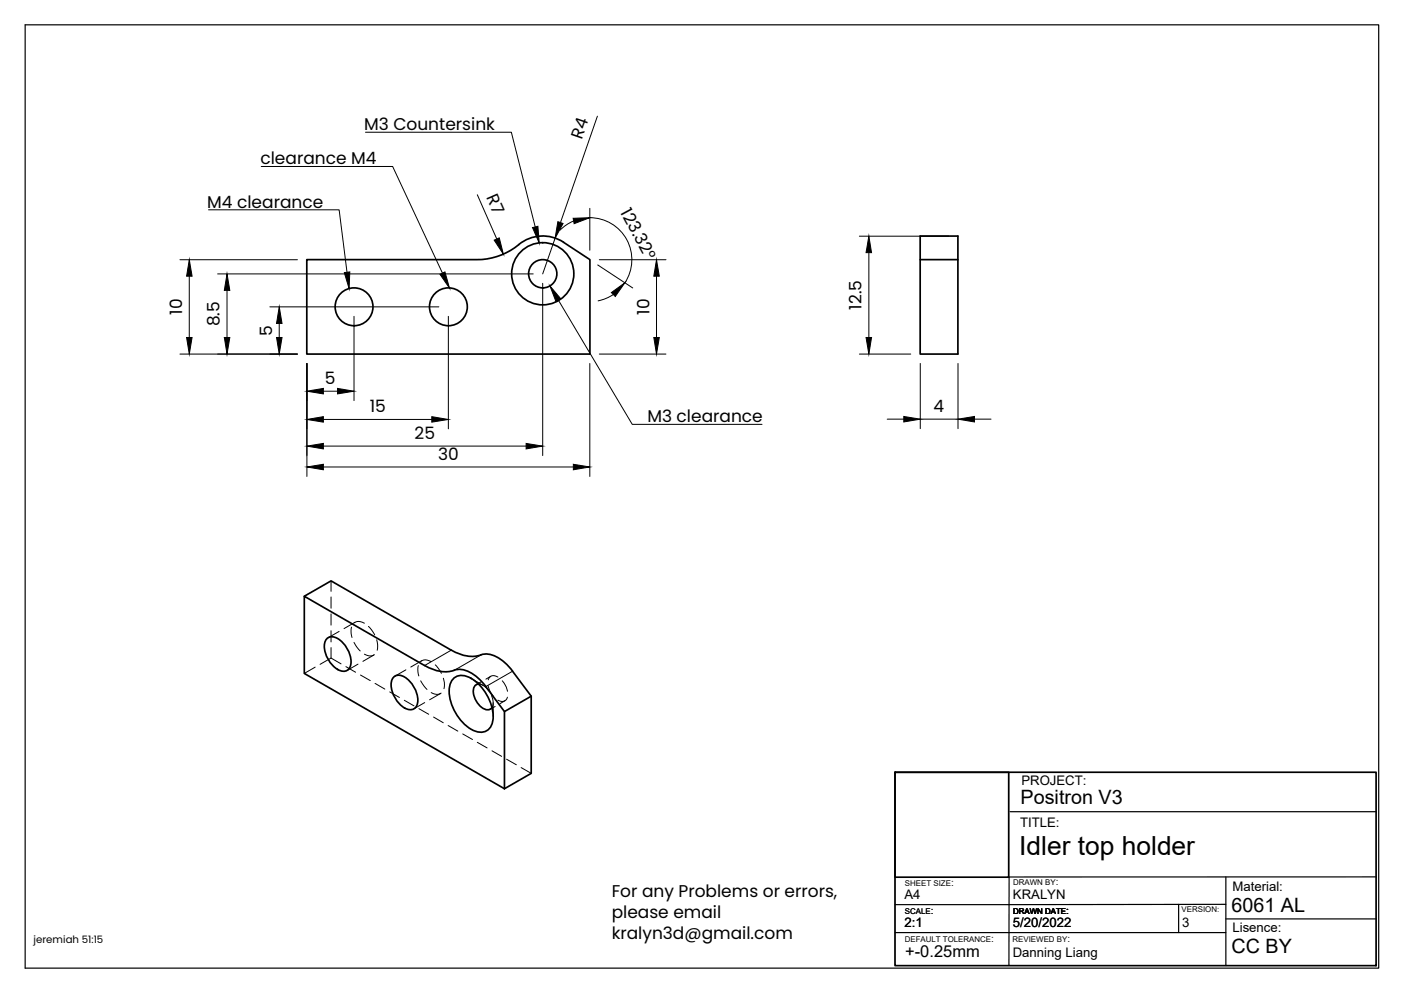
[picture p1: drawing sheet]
<svg xmlns="http://www.w3.org/2000/svg" width="297mm" height="210mm" viewBox="0 0 297 210" stroke-linecap="round" stroke-linejoin="round" font-family="sans-serif">
<!-- layer: Visible -->
<g fill="none" stroke="#000" stroke-width=".36">
<path d="M110 51.9a8 8 0 0 1 9.5-.5l5.6 3.6v20.1h-60.1v-20.1h36.1a13.8 13.8 0 0 0 8.9-3.1M195.1 55v20.1h8v-25h-8v4.9h8M64.5 126.4l5.7-3.2 25.5 14.7M69.4 135.3a2.54 2.54 0 0 1 3.3 1 5.3 5.3 0 0 1 1.4 5.3 1.67 1.67 0 0 1-2.5 .3 6 6 0 0 1-2.8-5.6zM95.7 137.8a7.5 7.5 0 0 0 6.3 1.1M102 138.8a5.3 5.3 0 0 1 5.2 1.9l1.5 1.6M83.5 143.5a2.54 2.54 0 0 1 3.4 .9 5.3 5.3 0 0 1 1.4 5.3 1.67 1.67 0 0 1-2.5 .4 6 6 0 0 1-2.8-5.6zM90 141.1l-25.5-14.7v16.4l42.5 24.4M90 141.1a7.7 7.7 0 0 0 7 .8 7.4 7.4 0 0 1 6 3.7l4 5.3v16.3M96.3 143.7a3.5 3.5 0 0 1 4.4 .6 10 10 0 0 1 3.8 8.5 2.61 2.61 0 0 1-3.8 2.2 9.8 9.8 0 0 1-5.4-9.4l.2-.8zM101.5 145a1.43 1.43 0 0 0-1.1 2 4.2 4.2 0 0 0 3 3.5l.7-.2 .2-.3M108.7 142.3l3.9 5.3-5.6 3.3"/>
<path d="M112.6 147.6v16.4l-5.6 3.2"/>
<circle cx="115.1" cy="58" r="6.6"/>
<circle cx="115.1" cy="58" r="3"/>
<circle cx="75.1" cy="65" r="4"/>
<circle cx="95.1" cy="65" r="4"/>
</g>
<!-- layer: Hidden -->
<g fill="none" stroke="#000" stroke-width=".21">
<path d="M70.2 123.2v2.2M70.2 126.6v2.4M70.2 130.1v2.4M70.2 133.7v2.4M70.2 137.3v2.2M70.2 139.5l-2.3 1.4M70.2 139.5l2.1 1.3M71.9 133.9l-2.3 1.3M74.5 133l-.1 1.3 .2 .9M75.1 136.2l1.3 1.8M75.1 132a1.88 1.88 0 0 1 2.2 .1M75.2 131.9l-2.3 1.4"/>
<path d="M77.3 138.7l1.1 .4 1-.3M78.1 132.8l1.3 1.8M79.2 138.9l-2.3 1.3M79.9 135.7l.2 .9-.1 1.3M66.8 141.4l-2.3 1.4M73.3 141.3l2.1 1.2M75.9 140.8l-2.3 1.3M76.4 143.1l2.1 1.2M79.5 144.9l2.1 1.2M82.6 146.7l2.1 1.2M85.7 148.5l2.1 1.2M86.1 142l-2.4 1.4"/>
<path d="M88.7 141.1l-.1 1.3 .2 .9M88.8 150.3l2.1 1.1M89.2 144.3l1.3 1.9M89.3 140.2l.9-.3 1.2 .4M89.4 140.1l-2.3 1.3M90 149l-2.3 1.3M91.4 146.8l1.2 .4 .9-.2M91.9 152l2.1 1.2M92.3 141l1.3 1.8M93.4 147l-2.3 1.4M94 143.8l.2 .9-.1 1.3M95 153.8l2.1 1.2"/>
<path d="M98.1 155.6l2.1 1.2M99.9 143.9l2.5 1.4M101.2 157.4l2.1 1.2M101.4 145l1 .3 1.2 1.1M102 144.6l-1.1 .6M103.5 145.4l.3 .9 .8 1.3M104.1 143.4l-1.1 .6M104.2 147.5l.4 1.5-.3 1M104.3 159.2l2.1 1.2M104.6 149v2.9M105 149.8l-1.1 .6M105.6 143.5a1.24 1.24 0 0 0-2.1 .6"/>
<path d="M106.5 144.3l.8 1.4 .3 .9M107 148.6l-1 .6M107.6 147.8a1.25 1.25 0 0 1-2 .7M107.4 161l2.1 1.2M110.5 162.7l2.1 1.3"/>
</g>
<!-- layer: Visible Narrow -->
<path d="M95.7 137.9l-5.7 3.2M102 138.9l-5.7 3.2M108.7 142.3l-5.7 3.3" fill="none" stroke="#000" stroke-width=".21"/>
<!-- layer: Border -->
<path d="M5.3 5.3h287v200h-287z" fill="none" stroke="#000" stroke-width=".25"/>
<!-- layer: TitleBlock -->
<path d="M189.8 163.7h102v41h-102zM189.8 163.7h24.1v22.3h-24.1z" fill="none" stroke="#000" stroke-width=".36"/>
<path d="M214.1 172.1h77.7M189.8 197.7h70.1M249.9 191.7v6M259.9 194.8h31.9M259.9 185.9v18.8M259.9 191.7l-70.1 .1M291.8 185.9h-77.8l-.1 18.8" fill="none" stroke="#000" stroke-width=".25"/>
<!-- layer: Dimensions -->
<g fill="none" stroke="#000" stroke-width=".21">
<path d="M126.7 24.6l-7.9 22.6M38.1 55.1h25M40.1 58.6v13M46.1 58.1h67M101.2 41.3l4.1 9.4M117.7 50.5l-2.6 7.6M121.6 46.8l-1.5 .9-1.4 1.1M125.1 44.2v8.9M125.1 46.2a8.9 8.9 0 0 1 7.4 13.7M126.7 56.2l7.5 4.9M127.1 55.1h14.1M139.2 58.6v13"/>
<path d="M182.2 50.1h18.9M184.2 53.6v18M38.1 75.1h25M48.1 61.6v10M57.2 65.1h35.8M59.2 68.6v3M65.1 77.1v23.9M75.1 67.1v17.8M95.1 67.1v23.8M115.1 60.1v36.5M125.1 77.1v23.9M127.1 75.1h14.1"/>
<path d="M130 62.4l-1.5 .9-1.7 .5M182.2 75.1h10.9M195.1 77.1v13.8M203.1 77.1v13.8M68.6 99h53M68.6 82.9h3M68.6 88.9h22.9M68.6 94.6h42.9M188.1 88.9h3.5M195.1 88.9h8M206.6 88.9h3.5"/>
</g>
<g fill="#000" stroke="#000" stroke-width=".21">
<path d="M40.1 55.1l.6 3.5h-1.1zM104.8 50.9l1.1-.5 .8 3.5zM118.3 47l1.1 .4-1.7 3.1zM121.5 46.3l3.6-.1-3.4 1.2zM139.2 55.1l.6 3.5h-1.2zM184.2 50.1l.6 3.5h-1.2zM39.6 71.6h1.1l-.6 3.5zM47.6 71.6h1.1l-.6 3.5zM48.1 58.1l.6 3.5h-1.1zM58.6 71.6h1.2l-.6 3.5zM59.2 65.1l.6 3.5h-1.2zM129.6 62l2.9-2-2 2.9z"/>
<path d="M138.6 71.6h1.2l-.6 3.5zM183.6 71.6h1.2l-.6 3.5zM65.1 99l3.5-.6v1.2zM65.1 82.9l3.5-.5v1.1zM65.1 88.9l3.5-.6v1.2zM65.1 94.6l3.5-.6v1.2zM71.6 82.4l3.5 .5-3.5 .6zM91.5 88.3l3.6 .6-3.6 .6zM111.5 94l3.6 .6-3.6 .6zM121.6 98.4l3.5 .6-3.5 .6zM191.6 88.3l3.5 .6-3.5 .6zM203.1 88.9l3.5-.6v1.2z"/>
</g>
<!-- layer: Annotations -->
<path d="M73 57.8l1.2-.1-.2 3.5zM93.3 58.2l1-.5 1 3.4zM112.9 48.3l1.1-.3 .3 3.5zM116.6 60.6l2.3 2.7-1 .6z" fill="#000" stroke="#000" stroke-width=".21"/>
<path d="M55.4 35.3h27.8l10.6 22.6M77.5 28h30.9l5.1 20.1M44.2 44.5h27.7l1.7 13.2M118.4 63.6l15.6 26.4h27.6" fill="none" stroke="#000" stroke-width=".21"/>
<text font-size="5.6" x="216.1" y="181.2">Idler top holder</text>
<g font-size="4.2">
<text x="216.4" y="170.6">Positron V3</text>
<text x="261.1" y="193.3">6061 AL</text>
<text x="261.1" y="202.1">CC BY</text>
</g>
<g font-size="3.6">
<text x="77.2" y="27.5">M3 Countersink</text>
<text x="123.3" y="29.7" transform="rotate(-71 123.3 29.7)">R4</text>
<text x="55.2" y="34.8">clearance M4</text>
<text x="103.1" y="41.8" transform="rotate(66 103.1 41.8)">R7</text>
<text x="43.9" y="44">M4 clearance</text>
<text x="131.4" y="44.9" transform="rotate(62 131.4 44.9)">123.32°</text>
<text x="182.7" y="65.7" transform="rotate(-90 182.7 65.7)">12.5</text>
<text x="38.7" y="66.7" transform="rotate(-90 38.7 66.7)">10</text>
<text x="46.6" y="69.2" transform="rotate(-90 46.6 69.2)">8.5</text>
<text x="57.7" y="71.2" transform="rotate(-90 57.7 71.2)">5</text>
<text x="137.7" y="66.7" transform="rotate(-90 137.7 66.7)">10</text>
<text x="68.9" y="81.4">5</text>
<text x="78.4" y="87.4">15</text>
<text x="137.3" y="89.5">M3 clearance</text>
<text x="198" y="87.4">4</text>
<text x="87.9" y="93.1">25</text>
<text x="92.9" y="97.5">30</text>
<text x="129.7" y="190.3">For any Problems or errors,</text>
<text x="129.7" y="194.7">please email</text>
<text x="129.7" y="199.1">kralyn3d@gmail.com</text>
</g>
<text font-size="3.5" x="191.9" y="202.9">+-0.25mm</text>
<g font-size="2.8">
<text x="216.6" y="166.5">PROJECT:</text>
<text x="216.3" y="175.4">TITLE:</text>
<text x="191.7" y="190.6">A4</text>
<text x="214.8" y="190.6">KRALYN</text>
<text x="261.3" y="188.9">Material:</text>
<text x="191.7" y="196.6">2:1</text>
<text x="214.7" y="196.6">5/20/2022</text>
<text x="250.7" y="196.5">3</text>
<text x="261.3" y="197.6">Lisence:</text>
<text x="214.7" y="203">Danning Liang</text>
</g>
<text font-size="2.2" x="7.1" y="200">jeremiah 51:15</text>
<g font-size="2.1">
<text x="201.6" y="187.9">:</text>
<text x="223.8" y="187.6">:</text>
<text x="197.4" y="193.7">:</text>
<text x="226.1" y="193.7">:</text>
<text x="210.1" y="199.7">:</text>
<text x="226.3" y="199.8">:</text>
</g>
<g font-size="1.7">
<text x="191.9" y="187.9">SHEET SIZE</text>
<text x="214.8" y="187.6">DRAWN BY</text>
<text x="191.9" y="193.7">SCALE</text>
<text x="214.8" y="193.7">DRAWN DATE</text>
<text x="250.5" y="193.4">VERSION:</text>
<text x="191.8" y="199.7">DEFAULT TOLERANCE</text>
<text x="214.7" y="199.8">REVIEWED BY</text>
</g>
</svg>
